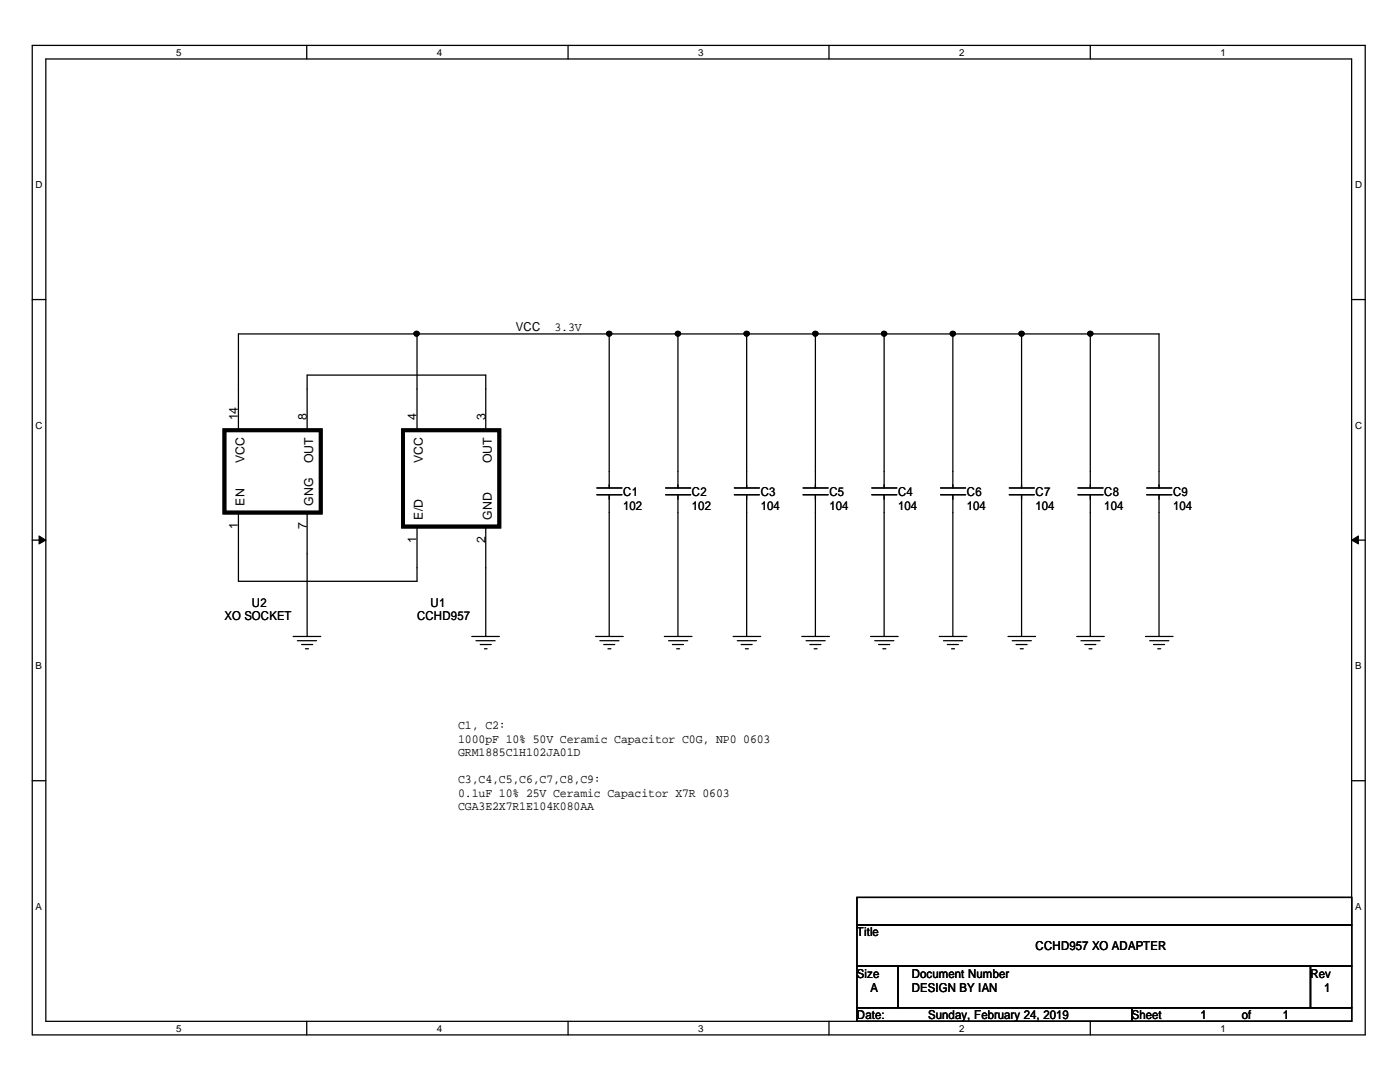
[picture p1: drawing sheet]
<svg xmlns="http://www.w3.org/2000/svg" width="279mm" height="216mm" viewBox="0 0 279 216" stroke-linecap="round" stroke-linejoin="round" font-family="sans-serif">
<path d="M6.4 9.1h266.1v197.4h-266.1zM9.1 11.8h260.6v192h-260.6z" fill="none" stroke="#000" stroke-width=".25"/>
<g fill="#fff">
<path d="M35.1 9.3h1.1v2.2h-1.1z"/>
<path d="M35.1 204h1.1v2.2h-1.1z"/>
</g>
<path d="M61.2 9.1v2.7M61.2 203.8v2.7" fill="none" stroke="#000" stroke-width=".25"/>
<g fill="#fff">
<path d="M87.2 9.3h1.1v2.2h-1.1z"/>
<path d="M87.2 204h1.1v2.2h-1.1z"/>
</g>
<path d="M113.4 9.1v2.7M113.4 203.8v2.7" fill="none" stroke="#000" stroke-width=".25"/>
<g fill="#fff">
<path d="M139.4 9.3h1.1v2.2h-1.1z"/>
<path d="M139.4 204h1.1v2.2h-1.1z"/>
</g>
<path d="M165.4 9.1v2.7M165.4 203.8v2.7" fill="none" stroke="#000" stroke-width=".25"/>
<g fill="#fff">
<path d="M191.4 9.3h1.1v2.2h-1.1z"/>
<path d="M191.4 204h1.1v2.2h-1.1z"/>
</g>
<path d="M217.6 9.1v2.7M217.6 203.8v2.7" fill="none" stroke="#000" stroke-width=".25"/>
<g fill="#fff">
<path d="M243.6 9.3h1.1v2.2h-1.1z"/>
<path d="M243.6 204h1.1v2.2h-1.1z"/>
<path d="M7.1 35.7h1.5v2.2h-1.5z"/>
<path d="M270.4 35.7h1.5v2.2h-1.5z"/>
<path d="M7.1 83.7h1.5v2.2h-1.5z"/>
<path d="M270.4 83.7h1.5v2.2h-1.5z"/>
</g>
<path d="M6.4 59.8h2.7M269.7 59.8h2.8" fill="none" stroke="#000" stroke-width=".25"/>
<g fill="#fff">
<path d="M7.1 131.7h1.3v2.2h-1.3z"/>
<path d="M270.4 131.7h1.3v2.2h-1.3z"/>
</g>
<path d="M6.4 107.8h2.7M269.7 107.8h2.8" fill="none" stroke="#000" stroke-width=".25"/>
<g fill="#000" stroke="#000" stroke-width=".2">
<path d="M7.8 106.9l1.3 .9-1.3 .7z" fill-rule="evenodd"/>
<path d="M269.7 107.8l1.4-.9v1.6z" fill-rule="evenodd"/>
</g>
<g fill="#fff">
<path d="M7.1 179.7h1.3v2.2h-1.3z"/>
<path d="M270.4 179.7h1.3v2.2h-1.3z"/>
</g>
<g fill="none" stroke="#000" stroke-width=".25">
<path d="M83.2 66.6v19.3M121.6 66.6v30.8M135.3 66.6v30.8M149 66.6v30.8M162.7 66.6v30.8M176.4 66.6v30.8M190.2 66.6v30.8M203.9 66.6v30.8M217.6 66.6v30.8M47.6 85.9v-19.3h183.7v30.8M61.3 85.9v-11.1h35.6v11.1M119.1 98.7h5"/>
<path d="M119.1 97.4h5M121.6 98.7v28.3M132.8 98.7h5M132.8 97.4h5M135.3 98.7v28.3M146.6 98.7h5M146.6 97.4h5M149 98.7v28.3M160.3 98.7h5M160.3 97.4h5M162.7 98.7v28.3M174 98.7h5"/>
<path d="M174 97.4h5M176.4 98.7v28.3M187.7 98.7h5M187.7 97.4h5M190.2 98.7v28.3M201.4 98.7h5M201.4 97.4h5M203.9 98.7v28.3M215.1 98.7h5M215.1 97.4h5M217.6 98.7v28.3M228.9 98.7h4.9"/>
<path d="M228.9 97.4h4.9M231.3 98.7v28.3M47.6 102.3v13.7h35.6v-10.9M61.3 102.3v24.7M96.9 105.1v21.9M58.5 127h5.5M59.4 127.8h3.8M60.2 128.6h2.2M61 129.5h.6M94.1 127h5.6M95 127.8h3.8M95.8 128.6h2.2"/>
<path d="M96.7 129.5h.5M118.9 127h5.5M119.7 127.8h3.8M120.5 128.6h2.2M121.3 129.5h.6M132.6 127h5.5M133.4 127.8h3.8M134.2 128.6h2.2M135 129.5h.6M146.3 127h5.5M147.2 127.8h3.8M147.9 128.6h2.2"/>
<path d="M148.8 129.5h.6M160 127h5.5M160.9 127.8h3.8M161.6 128.6h2.2M162.5 129.5h.6M173.7 127h5.5M174.6 127.8h3.8M175.3 128.6h2.2M176.2 129.5h.6M187.5 127h5.5M188.3 127.8h3.8M189.1 128.6h2.2"/>
<path d="M189.9 129.5h.6M201.2 127h5.5M202 127.8h3.8M202.8 128.6h2.2M203.6 129.5h.6M214.9 127h5.5M215.7 127.8h3.8M216.5 128.6h2.2M217.3 129.5h.6M228.6 127h5.5M229.4 127.8h3.9M230.2 128.6h2.2"/>
<path d="M231.1 129.5h.5M6.4 155.8h2.7M269.7 155.8h2.8M171 179.1h98.7v5.5h-98.7zM171 184.6h98.7v8.2h-98.7zM171 192.8h8.2v8.3h-8.2zM179.2 192.8h82.3v8.3h-82.3zM261.5 192.8h8.2v8.3h-8.2zM171 201.1h54.9v2.7h-54.9zM225.9 201.1h43.8v2.7h-43.8z"/>
</g>
<g fill="#000" stroke="#000" stroke-width=".25">
<circle cx="83.2" cy="66.6" r=".5"/>
<circle cx="121.6" cy="66.6" r=".5"/>
<circle cx="135.3" cy="66.6" r=".5"/>
<circle cx="149" cy="66.6" r=".5"/>
<circle cx="162.7" cy="66.6" r=".5"/>
<circle cx="176.5" cy="66.6" r=".5"/>
<circle cx="190.2" cy="66.6" r=".5"/>
<circle cx="203.9" cy="66.6" r=".5"/>
<circle cx="217.6" cy="66.6" r=".5"/>
</g>
<path d="M44.8 85.9h19.2v16.4h-19.2zM80.4 85.9h19.3v19.2h-19.3z" fill="none" stroke="#000" stroke-width=".76"/>
<g font-size="2.5">
<text x="110.7" y="66">3.3V</text>
<text x="103" y="66.1">VCC</text>
<text x="47.5" y="83.9" transform="rotate(-90 47.5 83.9)">14</text>
<text x="61.2" y="83.9" transform="rotate(-90 61.2 83.9)">8</text>
<text x="83.1" y="83.9" transform="rotate(-90 83.1 83.9)">4</text>
<text x="96.9" y="83.9" transform="rotate(-90 96.9 83.9)">3</text>
<text x="48.8" y="92.5" transform="rotate(-90 48.8 92.5)">VCC</text>
<text x="62.5" y="92.5" transform="rotate(-90 62.5 92.5)">OUT</text>
<text x="84.4" y="92.5" transform="rotate(-90 84.4 92.5)">VCC</text>
<text x="98.1" y="92.5" transform="rotate(-90 98.1 92.5)">OUT</text>
<text x="48.8" y="100.9" transform="rotate(-90 48.8 100.9)">EN</text>
<text x="62.5" y="100.9" transform="rotate(-90 62.5 100.9)">GNG</text>
<text x="124.4" y="99.1">C1</text>
<text x="124.4" y="101.9">102</text>
<text x="138.1" y="99.1">C2</text>
<text x="138.1" y="101.9">102</text>
<text x="151.8" y="99.1">C3</text>
<text x="151.8" y="101.9">104</text>
<text x="165.5" y="99.1">C5</text>
<text x="165.5" y="101.9">104</text>
<text x="179.2" y="99.1">C4</text>
<text x="179.2" y="101.9">104</text>
<text x="193" y="99.1">C6</text>
<text x="193" y="101.9">104</text>
<text x="206.7" y="99.1">C7</text>
<text x="206.7" y="101.9">104</text>
<text x="220.4" y="99.1">C8</text>
<text x="220.4" y="101.9">104</text>
<text x="234.1" y="99.1">C9</text>
<text x="234.1" y="101.9">104</text>
<text x="47.5" y="105.6" transform="rotate(-90 47.5 105.6)">1</text>
<text x="61.2" y="105.6" transform="rotate(-90 61.2 105.6)">7</text>
<text x="84.4" y="103.7" transform="rotate(-90 84.4 103.7)">E/D</text>
<text x="98.1" y="103.7" transform="rotate(-90 98.1 103.7)">GND</text>
<text x="83.1" y="108.4" transform="rotate(-90 83.1 108.4)">1</text>
<text x="96.9" y="108.4" transform="rotate(-90 96.9 108.4)">2</text>
<text x="44.8" y="123.8">XO SOCKET</text>
<text x="50.3" y="121.1">U2</text>
<text x="83.2" y="123.8">CCHD957</text>
<text x="85.9" y="121.1">U1</text>
<text x="91.4" y="145.5">C1, C2:</text>
<text x="91.4" y="148.2">1000pF 10% 50V Ceramic Capacitor C0G, NP0 0603</text>
<text x="91.4" y="150.9">GRM1885C1H102JA01D</text>
<text x="91.4" y="156.3">C3,C4,C5,C6,C7,C8,C9:</text>
<text x="91.4" y="159">0.1uF 10% 25V Ceramic Capacitor X7R 0603</text>
<text x="91.4" y="161.7">CGA3E2X7R1E104K080AA</text>
<text x="171" y="186.9">Title</text>
<text x="206.7" y="189.7">CCHD957 XO ADAPTER</text>
<text x="171" y="195.1">Size</text>
<text x="173.7" y="197.9">A</text>
<text x="181.9" y="195.1">Document Number</text>
<text x="181.9" y="197.9">DESIGN BY IIIAN</text>
<text x="181.9" y="197.9">DESIGN BY AN</text>
<text x="261.5" y="195.1">Rev</text>
<text x="264.2" y="197.9">1</text>
<text x="171" y="203.4">Date:</text>
<text x="185.3" y="203.4">Sunday, February 24, 2019</text>
<text x="225.9" y="203.4">Sheet</text>
<text x="239.6" y="203.4">1</text>
<text x="247.8" y="203.4">of</text>
<text x="256" y="203.4">1</text>
</g>
<g font-size="1.9">
<text x="35.1" y="11.1">5</text>
<text x="87.2" y="11.1">4</text>
<text x="139.4" y="11.1">3</text>
<text x="191.4" y="11.1">2</text>
<text x="243.6" y="11.1">1</text>
<text x="7.1" y="37.5">D</text>
<text x="270.4" y="37.5">D</text>
<text x="7.1" y="85.5">C</text>
<text x="270.4" y="85.5">C</text>
<text x="7.1" y="133.5">B</text>
<text x="270.4" y="133.5">B</text>
<text x="7.1" y="181.5">A</text>
<text x="270.4" y="181.5">A</text>
<text x="35.1" y="205.8">5</text>
<text x="87.2" y="205.8">4</text>
<text x="139.4" y="205.8">3</text>
<text x="191.4" y="205.8">2</text>
<text x="243.6" y="205.8">1</text>
</g>
</svg>
